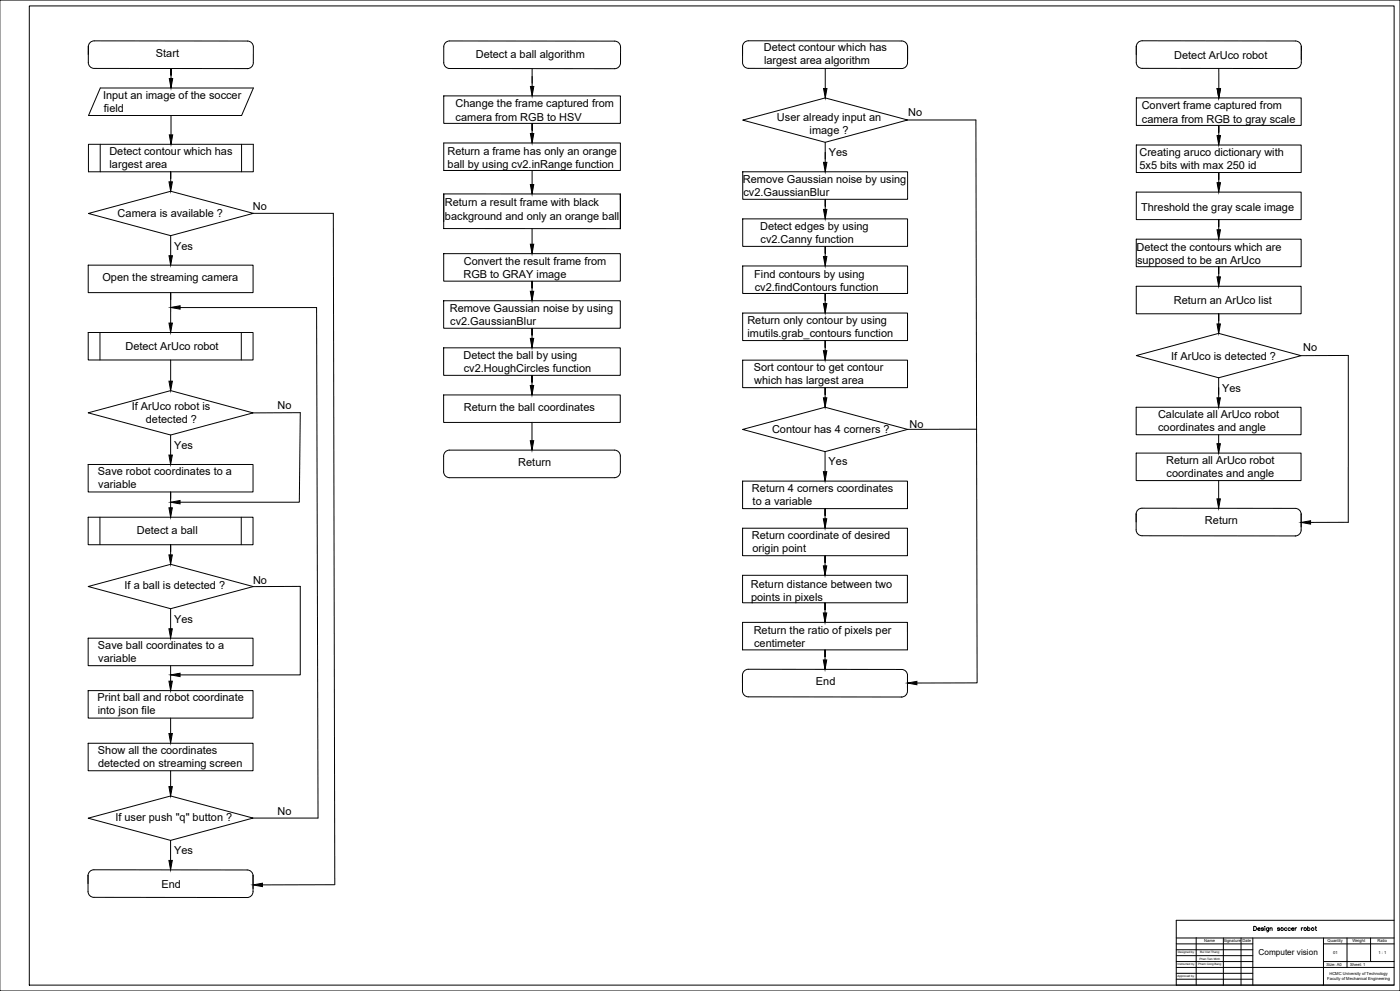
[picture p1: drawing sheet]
<svg xmlns="http://www.w3.org/2000/svg" width="1189mm" height="841mm" viewBox="0 0 1189 841" stroke-linecap="round" stroke-linejoin="round" font-family="sans-serif">
<g fill="none" stroke="#000" stroke-width=".85">
<path d="M0 0h1189v841h-1189M25 5h1159v831h-1159zM75 40a5 5 0 0 1 5-5h130a5 5 0 0 1 5 5v13a5 5 0 0 1-5 5M75 39v14a5 5 0 0 0 5 5h130M378 37l2-2h2h140a5 5 0 0 1 5 5v13a5 5 0 0 1-5 5h-140a5 5 0 0 1-5-5v-13zM631 40a5 5 0 0 1 5-5h130a5 5 0 0 1 5 5v13a5 5 0 0 1-5 5M631 39v14a5 5 0 0 0 5 5h130M771 39v12M965 40a5 5 0 0 1 5-5h130a5 5 0 0 1 5 5v13a5 5 0 0 1-5 5M965 39v14a5 5 0 0 0 5 5h130M1105 39v12M452 58v20"/>
<path d="M701 58v22M1035 58v22M85 75h130l-10 23h-130zM145 64v-6v13M145 98v16M377 81h150v24h-150zM965 83h140v23h-140zM452 111v-6v13M631 102l70-19 70 19-70 19zM771 102h58l1 478h-51M1035 112v-5v13M75 122h140v24h-140z"/>
<path d="M85 122v24M205 122v24M377 121h150v24h-150zM701 121v22M965 123h140v23h-140zM145 152v-6v13M452 145v16M631 146h140v23h-140zM1035 152v-5v13M377 165h150v29h-150v-29v23M527 170v-5v29M701 175v-6v14"/>
<path d="M965 163h140v23h-140zM75 181l70-19 70 19-70 19zM215 181h68l1 570M452 194v18M631 186h140v23h-140zM1035 192v-6v14M145 200v17M377 215h150v24h-150zM701 215v-6v14M965 203h140v23h-140zM75 225h140v23h-140zM631 226h140v23h-140z"/>
<path d="M1035 232v-6v14M145 254v-6v26M377 255h150v24h-150zM452 244v-5v13M701 255v-6v13M965 243h140v23h-140zM153 261h116l1 433h-55M631 266h140v23h-140zM1035 272v-6v14M75 282h140v24h-140zM85 282v24M205 282v24"/>
<path d="M377 295h150v24h-150zM452 284v-5v13M701 295v-6v13M145 306v17M631 306h140v23h-140zM965 302l70-19 70 19-70 19zM1105 302h40v141h-32M377 335h150v23h-150zM452 324v-5v13M701 335v-6v13M1035 321v21M1035 329v6"/>
<path d="M75 350l70-19 70 19-70 19zM215 350h40l-1 76h-101M452 358v16M965 346h140v23h-140zM145 369v17M829 364h-58l-70-18-70 18 70 19 70-19M1035 369v8M75 394h140v24h-140zM377 387a5 5 0 0 1 5-5h140a5 5 0 0 1 5 5v13a5 5 0 0 1-5 5h-140a5 5 0 0 1-5-5M377 387v13M701 383v17M965 385h140v23h-140z"/>
<path d="M631 408h140v24h-140zM1035 408v15M75 439h140v23h-140zM85 439v23M145 423v-5v13M205 439v23M701 438v-6v13M965 436v14a5 5 0 0 0 5 5h130M970 431a5 5 0 0 0-5 5M970 431h130a5 5 0 0 1 5 5v14a5 5 0 0 1-5 5M1105 436v11M631 448h140v24h-140z"/>
<path d="M145 468v-6v9M701 477v-5v13M75 498l70-19 70 19-70 19zM215 498h40v75h-102M631 488h140v24h-140zM145 517v17M701 517v-5v13M631 528h140v24h-140zM75 542h140v23h-140zM701 557v-5v13M145 565v13M630 573a5 5 0 0 1 5-5h131a5 5 0 0 1 5 5v14a5 5 0 0 1-5 5"/>
<path d="M631 573l-1 13a5 5 0 0 0 5 5l131 1M771 573v11M75 586h140v23h-140zM145 609v14M75 631h140v23h-140zM145 654v14M145 676l-70 18 70 19 70-19-70-18M145 713v17M75 743a5 5 0 0 1 5-5h130a5 5 0 0 1 5 5v14a5 5 0 0 1-5 5M75 743v14a5 5 0 0 0 5 5h130M215 743v11M284 751h-61"/>
<path d="M999 796h185M1016 796v40M1039 796v40M1054 796v40M1064 796v40M1065 786h1a1.9 1.9 0 0 1 1 2 1.9 1.9 0 0 1-1 2h-1zM1068 788h2a1.1 1.1 0 0 0-1-1 1.1 1.1 0 0 0-1 2 1.1 1.1 0 0 0 1 1l1-1M1073 788h-2l2 1-1 1-1-1M1074 786h.1M1074 787v3M1077 787v4h-1M1077 788a1.1 1.1 0 0 0-1 0 1.1 1.1 0 0 0 0 1 1.1 1.1 0 0 0 1 0"/>
<path d="M1078 788h2v2M1078 787v3M1087 788h-2l2 1-1 1-1-1M1093 788a1.1 1.1 0 0 0-2 0 1.1 1.1 0 0 0 0 1 1.1 1.1 0 0 0 2 0M1096 788a1.1 1.1 0 0 0-2 0 1.1 1.1 0 0 0 0 1 1.1 1.1 0 0 0 2 0M1097 788h2a1.1 1.1 0 0 0-2 0 1.1 1.1 0 0 0 0 1 1.1 1.1 0 0 0 1 1l1-1M1100 787v3M1101 787l-1 1M1105 787v3M1106 787l-1 1M1110 788a1.1 1.1 0 0 1 2 0 1.1 1.1 0 0 1 0 1 1.1 1.1 0 0 1-2 0M1110 786v4"/>
<path d="M1117 787h1M1117 786v3l1 1M1124 796v40M1144 796v25M1164 796v20M1184 781h-185v55h185M999 816h65M999 811h65M999 806h65M999 801h65M1124 816h60M1124 801h60"/>
<path d="M999 831h65M999 826h65M999 821h185"/>
<circle cx="1089" cy="788" r="1.2"/>
<circle cx="1108" cy="788" r="1.2"/>
<circle cx="1115" cy="788" r="1.2"/>
</g>
<g fill="#000" stroke="#000" stroke-width=".85">
<path d="M144 67h3l-2 8zM450 73h3l-1 8zM699 75h3l-1 8zM1034 75h2l-1 8zM144 114h3l-2 8zM450 113h3l-1 8zM1034 115h2l-1 8zM699 138h3l-1 8zM144 154h2l-1 8zM450 157h3l-1 8zM1034 155h2l-1 8zM699 178h3l-1 8z"/>
<path d="M1033 195h3l-1 8zM144 217h2l-1 8zM450 207h3l-1 8zM699 218h3l-1 8zM1033 235h3l-1 8zM145 261l8-2v3zM450 247h3l-1 8zM699 258h3l-1 8zM143 274h3l-1 8zM1033 275h3l-1 8zM450 287h3l-1 8zM699 298h3l-1 8z"/>
<path d="M143 323h3l-1 8zM450 327h3l-1 8zM699 338h3l-1 8zM1033 338h3l-1 8zM450 374h3l-1 8zM1033 377h3l-1 8zM143 386h3l-1 8zM699 400h3l-1 8zM143 431h3l-1 8zM145 426l8-1v3zM1033 423h3l-1 8zM699 440h3l-1 8z"/>
<path d="M1105 443l8-1v3zM143 471h3l-1 8zM699 480h3l-1 8zM143 534h3l-1 8zM699 520h3l-1 8zM143 578h3l-1 8zM145 573l8-2v3zM699 560h3l-1 8zM771 580l8-2v3zM143 622h3l-1 8zM143 668h3l-1 8zM143 730h3l-1 8z"/>
<path d="M215 751l8-1v2z"/>
</g>
<g font-size="9.3">
<text x="649" y="44">Detect contour which has</text>
<text x="132" y="48">Start</text>
<text x="404" y="49">Detect a ball algorithm</text>
<text x="997" y="50">Detect ArUco robot</text>
<text x="649" y="55">largest area algorithm</text>
<text x="87" y="84">Input an image of the soccer</text>
<text x="88" y="95">field</text>
<text x="387" y="91">Change the frame captured from</text>
<text x="970" y="93">Convert frame captured from</text>
<text x="771" y="98">No</text>
<text x="387" y="102">camera from RGB to HSV</text>
<text x="660" y="103">User already input an</text>
<text x="970" y="104">camera from RGB to gray scale</text>
<text x="687" y="114">image ?</text>
<text x="93" y="131">Detect contour which has</text>
<text x="380" y="131">Return a frame has only an orange</text>
<text x="704" y="133">Yes</text>
<text x="968" y="133">Creating aruco dictionary with</text>
<text x="93" y="142">largest area</text>
<text x="380" y="143">ball by using cv2.inRange function</text>
<text x="968" y="144">5x5 bits with max 250 id</text>
<text x="631" y="156">Remove Gaussian noise by using</text>
<text x="631" y="167">cv2.GaussianBlur</text>
<text x="215" y="178">No</text>
<text x="378" y="175">Return a result frame with black</text>
<text x="969" y="179">Threshold the gray scale image</text>
<text x="100" y="184">Camera is available ?</text>
<text x="378" y="186">background and only an orange ball</text>
<text x="645" y="195">Detect edges by using</text>
<text x="646" y="206">cv2.Canny function</text>
<text x="148" y="212">Yes</text>
<text x="965" y="213">Detect the contours which are</text>
<text x="394" y="225">Convert the result frame from</text>
<text x="966" y="224">supposed to be an ArUco</text>
<text x="87" y="238">Open the streaming camera</text>
<text x="394" y="236">RGB to GRAY image</text>
<text x="641" y="236">Find contours by using</text>
<text x="641" y="247">cv2.findContours function</text>
<text x="997" y="258">Return an ArUco list</text>
<text x="382" y="265">Remove Gaussian noise by using</text>
<text x="635" y="275">Return only contour by using</text>
<text x="382" y="276">cv2.GaussianBlur</text>
<text x="635" y="286">imutils.grab_contours function</text>
<text x="107" y="297">Detect ArUco robot</text>
<text x="1107" y="298">No</text>
<text x="394" y="305">Detect the ball by using</text>
<text x="995" y="305">If ArUco is detected ?</text>
<text x="394" y="316">cv2.HoughCircles function</text>
<text x="640" y="315">Sort contour to get contour</text>
<text x="640" y="326">which has largest area</text>
<text x="1038" y="332">Yes</text>
<text x="236" y="347">No</text>
<text x="112" y="348">If ArUco robot is</text>
<text x="394" y="349">Return the ball coordinates</text>
<text x="124" y="359">detected ?</text>
<text x="983" y="354">Calculate all ArUco robot</text>
<text x="772" y="363">No</text>
<text x="984" y="366">coordinates and angle</text>
<text x="656" y="367">Contour has 4 corners ?</text>
<text x="148" y="381">Yes</text>
<text x="440" y="396">Return</text>
<text x="704" y="395">Yes</text>
<text x="990" y="394">Return all ArUco robot</text>
<text x="83" y="403">Save robot coordinates to a</text>
<text x="991" y="405">coordinates and angle</text>
<text x="83" y="414">variable</text>
<text x="639" y="417">Return 4 corners coordinates</text>
<text x="639" y="428">to a variable</text>
<text x="1023" y="445">Return</text>
<text x="116" y="453">Detect a ball</text>
<text x="639" y="458">Return coordinate of desired</text>
<text x="639" y="469">origin point</text>
<text x="215" y="495">No</text>
<text x="106" y="500">If a ball is detected ?</text>
<text x="638" y="499">Return distance between two</text>
<text x="638" y="510">points in pixels</text>
<text x="148" y="528">Yes</text>
<text x="640" y="538">Return the ratio of pixels per</text>
<text x="83" y="551">Save ball coordinates to a</text>
<text x="640" y="549">centimeter</text>
<text x="83" y="562">variable</text>
<text x="693" y="582">End</text>
<text x="83" y="595">Print ball and robot coordinate</text>
<text x="83" y="606">into json file</text>
<text x="83" y="640">Show all the coordinates</text>
<text x="83" y="651">detected on streaming screen</text>
<text x="236" y="692">No</text>
<text x="98" y="697">If user push &quot;q&quot; button ?</text>
<text x="148" y="725">Yes</text>
<text x="137" y="754">End</text>
</g>
<text font-size="7" x="1069" y="810">Computer vision</text>
<g font-size="3.5">
<text x="1023" y="800">Name</text>
<text x="1039" y="800">Signature</text>
<text x="1055" y="800">Date</text>
<text x="1127" y="799">Quantity</text>
<text x="1148" y="799">Weight</text>
<text x="1170" y="800">Ratio</text>
<text x="1132" y="810">01</text>
<text x="1171" y="810">1 : 1</text>
<text x="1126" y="820">Size: A0</text>
<text x="1147" y="820">Sheet: 1</text>
<text x="1129" y="827">HCMC University of Technology</text>
<text x="1127" y="832">Faculty of Mechanical Engineering</text>
</g>
<g font-size="2.5">
<text x="1000" y="809">Designed by</text>
<text x="1019" y="809">Bui Viet Thang</text>
<text x="1019" y="814">Phan Tien Minh</text>
<text x="1000" y="819">Instructed by</text>
<text x="1017" y="819">Pham Cong Bang</text>
<text x="1000" y="829">Approved by</text>
</g>
</svg>
